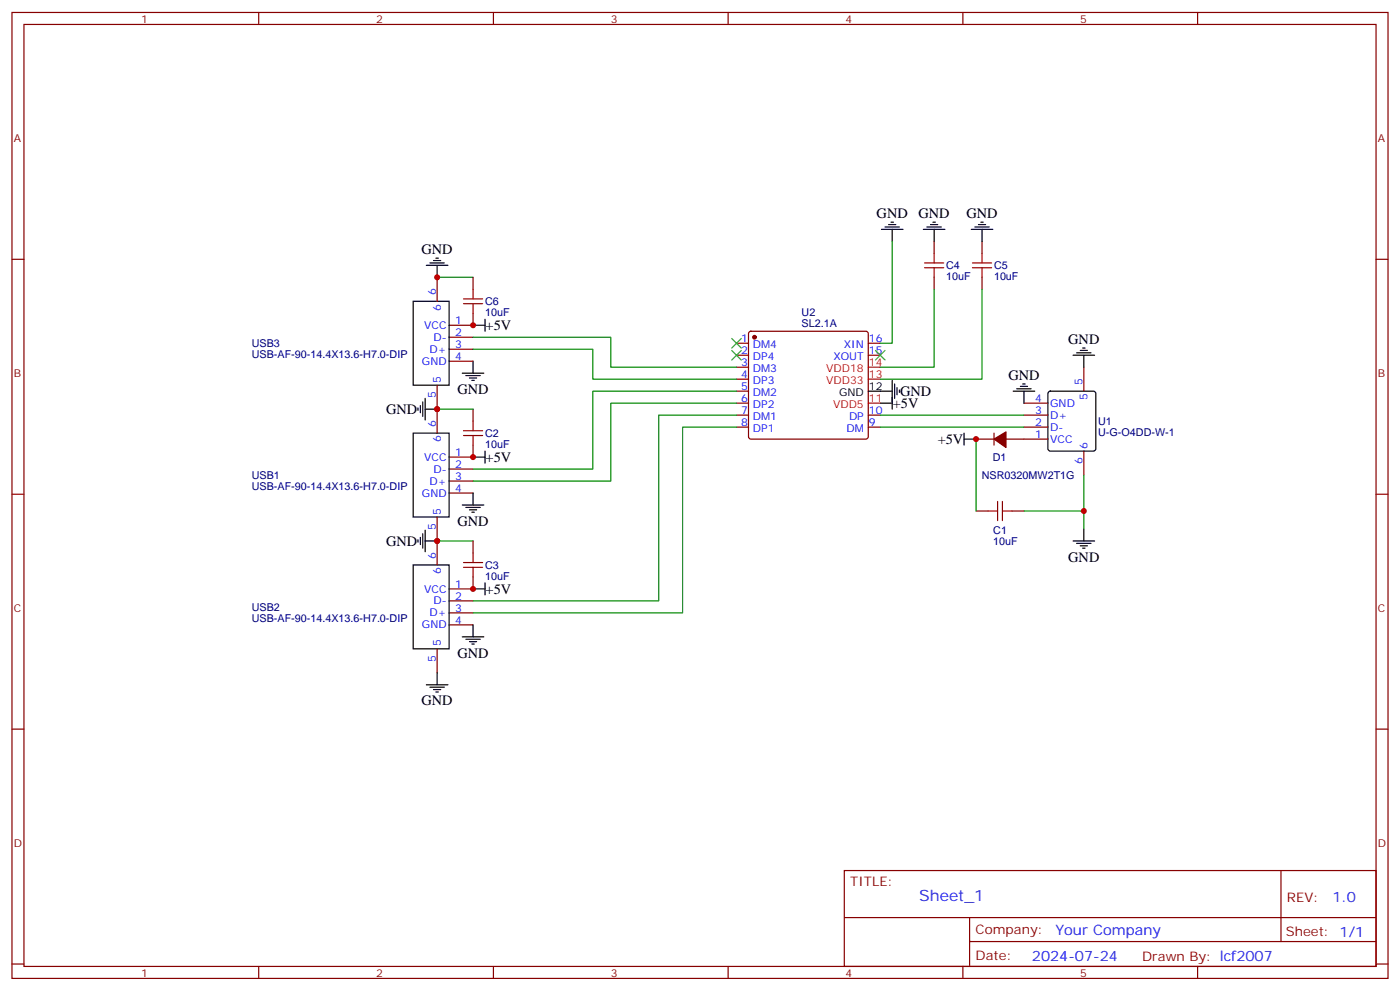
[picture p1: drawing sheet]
<svg xmlns="http://www.w3.org/2000/svg" width="412mm" height="292mm" viewBox="0 0 412 292" stroke-linecap="round" stroke-linejoin="round" font-family="sans-serif">
<g fill="none" stroke="#870000" stroke-width=".35">
<path d="M3.5 3.7h405.4v284.3h-405.4zM7.1 7.2h398.2v277.3h-398.2zM76.2 3.7v3.5M145.3 3.7v3.5M214.5 3.7v3.5M283.6 3.7v3.5M352.8 3.7v3.5M3.5 76.3h3.6M275.2 71v3.6M289.3 71v3.6M405.3 76.3h3.6M128.8 81.6v7.1"/>
<path d="M132.3 99.3h7M139.3 81.6v3.6M139.3 92.2v3.5h-7M220.7 97.7l.5-.2h33.9l.5 .2 .2 .5v30.4l-.3 .5-.4 .2h-33.9l-.5-.3-.2-.4v-30.4zM275.2 81.6v3.6M289.3 81.6v3.6M128.8 113.4v14.1M132.3 102.8h7M132.3 106.3h7M217 118.7h3.5M217 101h3.5M217 104.6h3.5"/>
<path d="M217 108.1h3.5M217 111.6h3.5M217 115.1h3.5M255.8 101h3.5M255.8 104.6h3.5M301.6 118.7h7.1M319.3 108.1v7M132.3 138.1h7M139.3 131v3.5h-7M139.3 120.4v3.6M217 125.7h3.5M217 122.2h3.5"/>
<path d="M255.8 125.7h3.5M255.8 122.2h3.5M287.5 129.3h5.3M292.8 127.5v3.5M296.3 129.3h12.4M301.6 125.7h7.1M301.6 122.2h7.1M319.3 132.8v7M3.5 145.5h3.6M128.8 152.2v14.1M132.3 141.6h7M132.3 145.1h7"/>
<path d="M139.3 159.2v3.6M287.5 150.4h3.5M298.1 150.4h3.5M405.3 145.5h3.6M132.3 176.9h7M139.3 169.8v3.6h-7M128.8 191v7M132.3 180.4h7M132.3 183.9h7M3.5 214.6h3.6M405.3 214.6h3.6M248.7 256.3h156.6v28.2h-156.6z"/>
<path d="M377.3 256.3v20.9M248.7 270.1h156.5M285.6 277.2h119.6M285.6 270.1v14.1M3.5 283.8h3.6M76.2 284.5v3.5M145.3 284.5v3.5M214.5 284.5v3.5M283.6 284.5v3.5M352.8 284.5v3.5M405.3 283.8h3.6"/>
</g>
<g fill="none" stroke="#000" stroke-width=".35">
<path d="M125.6 78.1h6.3M126.6 77.4h4.3M127.7 76.7h2.1M128.4 76h.7M128.8 78.1v3.5M259.6 67.5h6.4M260.7 66.8h4.2M261.8 66.1h2.1M262.5 65.4h.7M262.8 67.5v3.5M272 67.5h6.3M273 66.8h4.3"/>
<path d="M274.1 66.1h2.1M274.8 65.4h.7M275.2 67.5v3.5M286.1 67.5h6.4M287.2 66.8h4.2M288.2 66.1h2.1M288.9 65.4h.7M289.3 67.5v3.5M121.7 88.7h10.6v24.7h-10.6zM139.3 95.7h3.6M142.9 94v3.5M123.8 119.4v2.1"/>
<path d="M124.5 118.3v4.3M125.2 117.3v6.3M136.2 109.9h6.3M137.2 110.6h4.3M138.3 111.3h2.1M139 112h.7M139.3 106.3v3.6M255.8 115.1h7M259.3 118.7h3.5M262.8 112v8.4M263.5 113v4.3M264.2 114.1v2.1"/>
<path d="M264.9 114.8v.7M298.4 115.1h6.4M299.5 114.4h4.2M300.6 113.7h2.1M301.3 113h.7M301.6 115.1v3.6M308.9 115.4l.5-.3h12.7l.5 .3 .2 .5v16.2l-.2 .5-.5 .2h-12.7l-.5-.2-.2-.5v-16.2zM316.1 104.6h6.3M317.1 103.9h4.3M318.2 103.2h2.1M318.9 102.4h.7M319.3 104.6v3.5"/>
<path d="M121.7 127.5h10.6v24.7h-10.6zM123.1 120.1v.7M125.2 120.4h3.6M139.3 134.5h3.6M142.9 132.8v3.5M284 129.3h3.5M284 127.5v3.5M123.1 158.9v.7M123.8 158.2v2.1M124.5 157.1v4.3M125.2 159.2h3.6M125.2 156.1v6.3"/>
<path d="M136.2 148.7h6.3M137.2 149.4h4.3M138.3 150.1h2.1M139 150.8h.7M139.3 145.1v3.6M316.1 159.2h6.3M317.1 159.9h4.3M319.3 155.7v3.5M121.7 166.3h10.6v24.7h-10.6zM139.3 173.4h3.6M142.9 171.6v3.5M318.2 160.7h2.1"/>
<path d="M318.9 161.4h.7M128.8 198v3.6M136.2 187.5h6.3M137.2 188.2h4.3M138.3 188.9h2.1M139 189.6h.7M139.3 183.9v3.6M125.6 201.6h6.3M126.6 202.3h4.3M127.7 203h2.1M128.4 203.7h.7"/>
</g>
<g fill="#870000" stroke="#870000" stroke-width=".35">
<path d="M292.8 129.3l3.5-2.2v4.6z"/>
<circle cx="222.2" cy="99.3" r=".53"/>
</g>
<path d="M255.8 118.7h3.5M255.8 111.6h3.5M255.8 108.1h3.5" fill="none" stroke="#f00" stroke-width=".35"/>
<g fill="none" stroke="#008700" stroke-width=".35">
<path d="M262.8 71v30h-3.5M128.8 81.6h10.5M139.3 99.3h40.6v8.8h37.1M275.2 85.2v22.9h-15.9M289.3 85.2v26.4h-30M139.3 102.8h35.3v8.8h42.4M217 118.7h-37.1v22.9h-40.6M217 115.1h-42.4v23h-35.3M128.8 120.4h10.5M217 122.2h-23v54.7h-54.7M217 125.7h-15.9v54.7h-61.8M259.3 122.2h42.3"/>
<path d="M259.3 125.7h42.3M287.5 129.3v21.1M319.3 139.8v15.9M128.8 159.2h10.5M301.6 150.4h17.7"/>
</g>
<g fill="none" stroke="#a10000" stroke-width=".35">
<path d="M272.3 78.8h5.7M272.3 77.4h5.7M275.2 74.6v2.8M275.2 78.8v2.8M286.5 78.8h5.6M286.5 77.4h5.6M289.3 74.6v2.8M289.3 78.8v2.8M136.5 89.4h5.7M136.5 88h5.7M139.3 85.2v2.8M139.3 89.4v2.8"/>
<path d="M136.5 128.2h5.7M136.5 126.8h5.7M139.3 124v2.8M139.3 128.2v2.8M291 150.4h2.9M293.9 147.6v5.6M295.3 150.4h2.8M295.3 147.6v5.6M136.5 167h5.7M136.5 165.6h5.7M139.3 162.8v2.8M139.3 167v2.8"/>
</g>
<path d="M215.5 99.6l2.9 2.8M218.4 99.6l-2.9 2.8M215.5 103.2l2.9 2.8M218.4 103.2l-2.9 2.8M257.9 103.2l2.8 2.8M260.7 103.2l-2.8 2.8" fill="none" stroke="#3c3" stroke-width=".35"/>
<g fill="#c00">
<circle cx="319.3" cy="150.4" r=".88"/>
<circle cx="287.5" cy="129.3" r=".88"/>
<circle cx="139.3" cy="134.5" r=".88"/>
<circle cx="139.3" cy="173.4" r=".88"/>
<circle cx="128.8" cy="159.2" r=".88"/>
<circle cx="128.8" cy="81.6" r=".88"/>
<circle cx="139.3" cy="95.7" r=".88"/>
<circle cx="128.8" cy="120.4" r=".88"/>
</g>
<text font-size="4.6" fill="#00f" x="270.8" y="265.3">Sheet_1</text>
<g font-size="4.2">
<text x="258.2" y="64.3">GND</text>
<text x="270.6" y="64.3">GND</text>
<text x="284.7" y="64.3">GND</text>
<text x="124.1" y="74.8">GND</text>
<text x="143.1" y="97.2">+5V</text>
<text x="314.7" y="101.3">GND</text>
<text x="297" y="111.9">GND</text>
<text x="134.7" y="116">GND</text>
<text x="265.1" y="116.6">GND</text>
<text x="113.8" y="121.9">GND</text>
<text x="263" y="120.1">+5V</text>
<text x="276.2" y="130.7">+5V</text>
<text x="143.1" y="136">+5V</text>
<text x="134.7" y="154.8">GND</text>
<text x="113.8" y="160.7">GND</text>
<text x="314.7" y="165.3">GND</text>
<text x="143.1" y="174.8">+5V</text>
<text x="134.8" y="193.5">GND</text>
<text x="124.2" y="207.7">GND</text>
</g>
<g font-size="4.2" fill="#00f">
<text x="392.5" y="265.5">1.0</text>
<text x="310.9" y="275.1">Your Company</text>
<text x="304" y="282.9">2024-07-24</text>
</g>
<g font-size="3.9" fill="#800">
<text x="250.5" y="260.8">TITLE:</text>
<text x="379.1" y="265.5">REV:</text>
<text x="287.4" y="275">Company:</text>
<text x="378.7" y="275.7">Sheet: 1/1</text>
<text x="287.4" y="282.7">Date:</text>
<text x="336.4" y="282.8">Drawn By: lcf2007</text>
</g>
<g font-size="3.2" fill="#800">
<text x="41.6" y="6.7">1</text>
<text x="110.8" y="6.7">2</text>
<text x="179.9" y="6.7">3</text>
<text x="249.1" y="6.7">4</text>
<text x="318.2" y="6.7">5</text>
<text x="4.1" y="41.8">A</text>
<text x="405.9" y="41.8">A</text>
<text x="4.1" y="110.9">B</text>
<text x="405.9" y="110.9">B</text>
<text x="4.1" y="180.1">C</text>
<text x="405.9" y="180.1">C</text>
<text x="4.1" y="249.2">D</text>
<text x="405.9" y="249.2">D</text>
<text x="41.6" y="287.5">1</text>
<text x="110.8" y="287.5">2</text>
<text x="179.9" y="287.5">3</text>
<text x="249.1" y="287.5">4</text>
<text x="318.2" y="287.5">5</text>
</g>
<g font-size="3.2" fill="#000080">
<text x="278.7" y="82.4">10uF</text>
<text x="278.7" y="79.3">C4</text>
<text x="292.8" y="82.4">10uF</text>
<text x="292.8" y="79.3">C5</text>
<text x="142.9" y="89.9">C6</text>
<text x="142.9" y="93">10uF</text>
<text x="236.1" y="92.9">U2</text>
<text x="236.1" y="96.2">SL2.1A</text>
<text x="74.2" y="105.4">USB-AF-90-14.4X13.6-H7.0-DIP</text>
<text x="74.2" y="102.3">USB3</text>
<text x="323.5" y="125.1">U1</text>
<text x="142.9" y="131.8">10uF</text>
<text x="142.9" y="128.7">C2</text>
<text x="323.5" y="128.3">U-G-O4DD-W-1</text>
<text x="292.5" y="135.7">D1</text>
<text x="74.2" y="141.1">USB1</text>
<text x="289.2" y="141">NSR0320MW2T1G</text>
<text x="74.2" y="144.2">USB-AF-90-14.4X13.6-H7.0-DIP</text>
<text x="292.6" y="160.4">10uF</text>
<text x="292.6" y="157.3">C1</text>
<text x="142.9" y="167.5">C3</text>
<text x="142.9" y="170.7">10uF</text>
<text x="74.2" y="179.9">USB2</text>
<text x="74.2" y="183">USB-AF-90-14.4X13.6-H7.0-DIP</text>
</g>
<g font-size="3.2" fill="#00f">
<text x="128.4" y="86.9" transform="rotate(-90 128.4 86.9)">6</text>
<text x="129.8" y="91.4" transform="rotate(-90 129.8 91.4)">6</text>
<text x="134.1" y="95.4">1</text>
<text x="125" y="96.8">VCC</text>
<text x="127.7" y="100.3">D-</text>
<text x="134.1" y="98.9">2</text>
<text x="218.3" y="100.7">1</text>
<text x="255.9" y="100.7">16</text>
<text x="124.3" y="107.4">GND</text>
<text x="126.5" y="103.9">D+</text>
<text x="134.1" y="102.4">3</text>
<text x="134.1" y="106">4</text>
<text x="218.3" y="104.2">2</text>
<text x="218.3" y="107.7">3</text>
<text x="221.8" y="102.4">DM4</text>
<text x="221.8" y="106">DP4</text>
<text x="245.5" y="106">XOUT</text>
<text x="248.6" y="102.4">XIN</text>
<text x="255.9" y="104.2">15</text>
<text x="129.8" y="112.7" transform="rotate(-90 129.8 112.7)">5</text>
<text x="218.3" y="111.3">4</text>
<text x="221.8" y="109.5">DM3</text>
<text x="221.8" y="113">DP3</text>
<text x="318.9" y="113.4" transform="rotate(-90 318.9 113.4)">5</text>
<text x="128.4" y="117.2" transform="rotate(-90 128.4 117.2)">5</text>
<text x="218.3" y="114.8">5</text>
<text x="218.3" y="118.3">6</text>
<text x="221.8" y="116.6">DM2</text>
<text x="304.9" y="118.3">4</text>
<text x="309.4" y="119.7">GND</text>
<text x="320.3" y="117.9" transform="rotate(-90 320.3 117.9)">5</text>
<text x="128.4" y="125.7" transform="rotate(-90 128.4 125.7)">6</text>
<text x="218.3" y="121.8">7</text>
<text x="218.3" y="125.4">8</text>
<text x="221.8" y="120.1">DP2</text>
<text x="221.8" y="123.6">DM1</text>
<text x="250.1" y="123.6">DP</text>
<text x="255.9" y="125.4">9</text>
<text x="255.9" y="121.8">10</text>
<text x="304.9" y="125.4">2</text>
<text x="304.9" y="121.8">3</text>
<text x="309.4" y="123.3">D+</text>
<text x="129.8" y="130.2" transform="rotate(-90 129.8 130.2)">6</text>
<text x="221.8" y="127.1">DP1</text>
<text x="249.3" y="127.1">DM</text>
<text x="304.9" y="128.9">1</text>
<text x="309.4" y="130.3">VCC</text>
<text x="309.4" y="126.8">D-</text>
<text x="125" y="135.6">VCC</text>
<text x="134.1" y="134.2">1</text>
<text x="134.1" y="137.7">2</text>
<text x="318.9" y="136.6" transform="rotate(-90 318.9 136.6)">6</text>
<text x="320.3" y="132.1" transform="rotate(-90 320.3 132.1)">6</text>
<text x="126.5" y="142.7">D+</text>
<text x="127.7" y="139.1">D-</text>
<text x="134.1" y="141.3">3</text>
<text x="124.3" y="146.2">GND</text>
<text x="134.1" y="144.8">4</text>
<text x="128.4" y="156" transform="rotate(-90 128.4 156)">5</text>
<text x="129.8" y="151.5" transform="rotate(-90 129.8 151.5)">5</text>
<text x="128.4" y="164.5" transform="rotate(-90 128.4 164.5)">6</text>
<text x="129.8" y="169" transform="rotate(-90 129.8 169)">6</text>
<text x="134.1" y="173">1</text>
<text x="125" y="174.4">VCC</text>
<text x="127.7" y="177.9">D-</text>
<text x="134.1" y="176.5">2</text>
<text x="124.3" y="185">GND</text>
<text x="126.5" y="181.5">D+</text>
<text x="134.1" y="180.1">3</text>
<text x="134.1" y="183.6">4</text>
<text x="129.8" y="190.3" transform="rotate(-90 129.8 190.3)">5</text>
<text x="128.4" y="194.8" transform="rotate(-90 128.4 194.8)">5</text>
</g>
<g font-size="3.2" fill="#f00">
<text x="255.9" y="107.7">14</text>
<text x="243.4" y="113">VDD33</text>
<text x="243.4" y="109.5">VDD18</text>
<text x="255.9" y="111.3">13</text>
<text x="255.9" y="118.3">11</text>
<text x="245.4" y="120.1">VDD5</text>
</g>
<g font-size="3.2">
<text x="247.2" y="116.6">GND</text>
<text x="255.9" y="114.8">12</text>
</g>
</svg>
